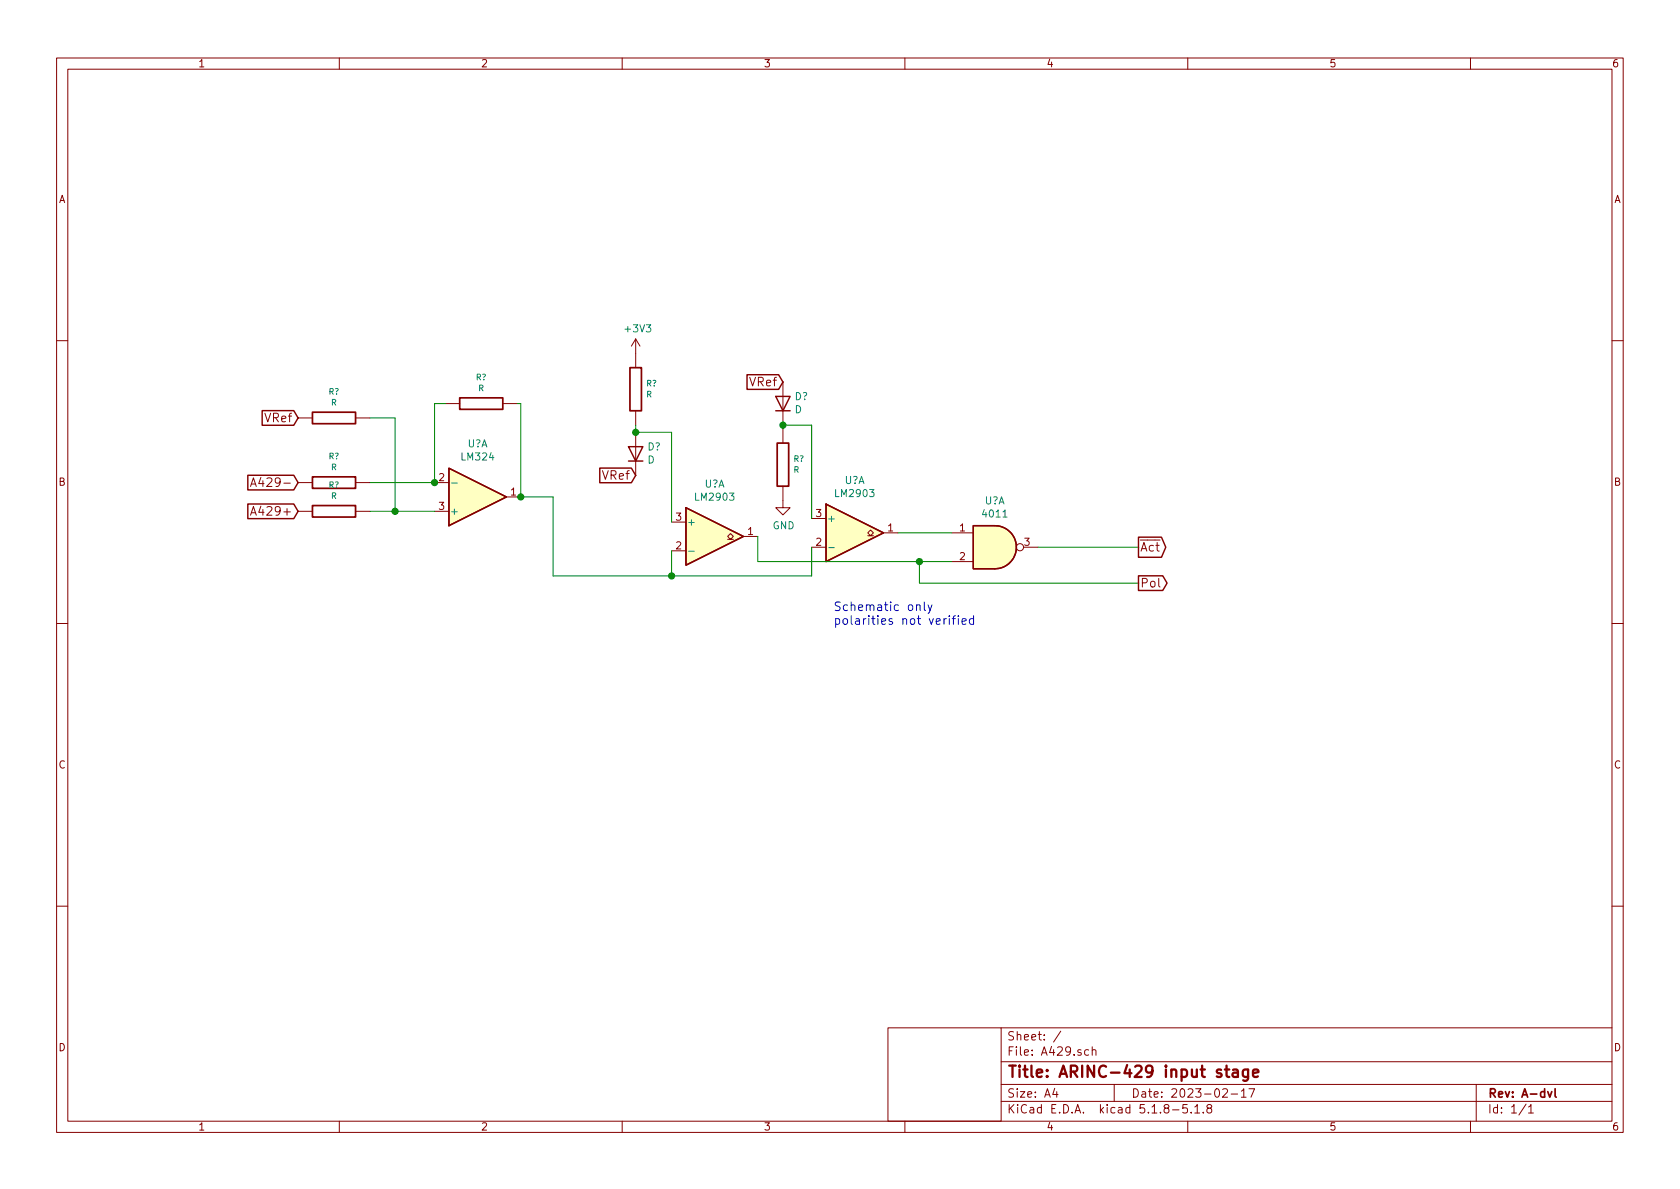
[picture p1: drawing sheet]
<svg xmlns="http://www.w3.org/2000/svg" width="297mm" height="210mm" viewBox="0 0 297 210" stroke-linecap="round" stroke-linejoin="round" font-family="sans-serif">
<g fill="none" stroke="#840000" stroke-width=".18">
<path d="M10 10.3h277v189.9h-277zM12 12.2h273v186.1h-273zM60 10.3v1.9M110 10.3v1.9M160 10.3v1.9M210 10.3v1.9M260 10.3v1.9M112.4 59.9l-.8 1.3M112.4 59.9v5.1M112.4 59.9l.8 1.3M10 60.2h2M52.7 73.9h2.5"/>
<path d="M62.9 73.9h2.5M78.7 71.4h2.6M88.9 71.4h2.5M112.4 72.6v2.6M112.4 76.4v7.7M138.4 67.6v7.6M138.4 75.8v2.6M285 60.2h2M44.3 86l.5-1.5 .5 1.5M44.3 91.1l.5-1.5 .5 1.5M44.4 85.6h.8M44.4 90.7h.8"/>
<path d="M52.7 85.3h2.5M52.7 90.4h2.5M62.9 85.3h2.5M62.9 90.4h2.5M76.8 85.3h2.6M76.8 90.4h2.6M89.5 87.9h2.6M118.7 97.4h2.6M118.7 92.3h2.6M128.7 95.4h.5l-.5-.5 .5-.5 .5 .5-.5 .5h.5M131.4 94.9h2.6M138.4 86v3.8h1.3l-1.3 1.3-1.2-1.3h1.2"/>
<path d="M143.5 96.8h2.5M143.5 91.7h2.5M153.4 94.7h.5l-.5-.5 .5-.5 .5 .5-.5 .5h.5M156.2 94.2h2.5M168.3 94.2h3.8M168.3 99.3h3.8M181 96.8h2.5M10 110.3h2M285 110.3h2M10 160.2h2M285 160.2h2M60 198.3v1.9"/>
<path d="M110 198.3v1.9M157 181.8h20v16.5h-20zM160 198.3v1.9M177 194.8h108M177 191.8h108M177 187.8h108M177 181.8h108M186.5 192.5l-.4 1h1M186.8 193v1M187.6 182.3l-1.3 2M192.5 185.7l-.5-.1-.2 .3v.6l.2 .1 .5-.1M193.1 185.7h.1a.37 .37 0 0 1 .6 .1v.8"/>
<path d="M193.1 185.1v1.5M197 191.8v3M207.3 196.3h1.2M209.9 195.3h-.7l-.1 .7 .2-.1 .5 .1 .2 .2-.1 .5-.2 .1-.6-.1M210 198.3v1.9M210.6 196.7v.1M211.3 195.8l.4-.5v1.5M211.3 196.8h.8M212.8 196.7v.1M213.7 196l-.3-.3 .1-.2 .2-.2 .4 .1 .1 .2v.2l-.7 .2a.48 .48 0 0 0 0 .7l.2 .1 .5-.1a.48 .48 0 0 0-.2-.7M216.2 192.7l.2-.2h.4l.2 .5-.9 1h.9M217.7 193.5h1.1"/>
<path d="M219.5 193l.4-.5v1.5M219.5 194h.8M220.8 192.5h1l-.6 1.5M260 198.3v1.9M261 191.8v6.5M269.8 195.2l-1.2 2M270.3 195.8l.4-.5v1.5M270.3 196.8h.8"/>
<circle cx="180.3" cy="96.8" r=".63"/>
</g>
<path d="M55.2 72.9h7.7v2h-7.7zM81.3 70.4h7.6v2h-7.6zM111.4 65h2v7.6h-2zM137.4 78.4h2v7.6h-2zM55.2 84.3h7.7v2.1h-7.7zM55.2 89.4h7.7v2h-7.7zM273.7 193l.3 1 .4-1M275 192.5v1.3l.2 .2" fill="none" stroke="#840000" stroke-width=".3"/>
<path d="M216.6 189.1h.7M216.9 188.4v1.8v.1l.4 .1M218 189.2h.8l.1 1.2M218.9 189.6l-.7 .1a.39 .39 0 0 0-.3 .4 .39 .39 0 0 0 .3 .3l.7-.1M220.7 189.1v1.6a.54 .54 0 0 1-.9 .3M220.7 189.2a.71 .71 0 0 0-.9 .1v1a.67 .67 0 0 0 .9 0M221.5 189.8l1-.2-.1-.4-.6-.1-.3 .3 .1 .9 .2 .1 .6-.1" fill="none" stroke="#840000" stroke-width=".41"/>
<g fill="none" stroke="#840000" stroke-width=".25">
<path d="M46.4 72.6h5.5l.8 1.3-.8 1.3h-5.5zM111.1 79h2.6l-1.3 2.5zM132.1 66.3h5.6l.7 1.3-.7 1.3h-5.6zM137.2 70.1h2.5l-1.3 2.5zM137.2 72.6h2.5M43.8 84h8.1l.8 1.3-.8 1.3h-8.1zM43.8 89.1h8.1l.8 1.3-.8 1.3h-8.1zM79.4 82.8l10.1 5.1-10.1 5.1zM106 82.8h5.6l.8 1.3-.8 1.3h-5.6zM111.1 81.5h2.6M121.3 89.8l10.1 5.1-10.1 5zM146 89.1l10.2 5.1-10.2 5.1z"/>
<path d="M172.1 93h3.8a3.8 3.8 0 0 1 3.8 3.8 3.8 3.8 0 0 1-3.8 3.8h-3.8zM201.3 95h4.1l.7 1.8-.7 1.7h-4.1zM201.3 101.8h4.3l.7 1.3-.7 1.3h-4.3z"/>
</g>
<g fill="#ffffc2" stroke="#ffffc2" stroke-width=".18">
<path d="M79.4 82.8l10.1 5.1-10.1 5.1z"/>
<path d="M146 89.1l10.2 5.1-10.2 5.1z"/>
<path d="M121.3 89.8l10.1 5.1-10.1 5z"/>
<path d="M175.9 93a3.8 3.8 0 0 1 3.8 3.8 3.8 3.8 0 0 1-3.8 3.8z"/>
<path d="M172.1 93h3.8v7.6h-3.8z"/>
</g>
<path d="M79.9 85.4h.9M121.8 97.5h1M146.5 96.8h1" fill="none" stroke="#008484" stroke-width=".18"/>
<path d="M65.4 73.9h4.4v16.5M78.7 71.4h-1.9v13.9h-11.4M91.4 71.4h.7v16.5h5.7v13.9h45.7v-5M112.4 75.2v1.2h6.3v15.9M138.4 75.8v-.6h5.1v16.5M65.4 90.4h11.4M118.7 97.4v4.4M134 94.9v4.4h34.3M158.7 94.2h9.6M162.6 99.3v3.8h38.7M183.5 96.8h17.8" fill="none" stroke="#008400" stroke-width=".18"/>
<g fill="none" stroke="#0000c2" stroke-width=".18">
<path d="M162.1 107.1l.2-.1h.3l.1 1M163.4 106.4v1.3l.3 .3M164.1 107l.3 1M164.8 107l-.5 1.3-.2 .2M167.8 108.9v.1M167.8 109.4v1M168.4 109.4h.5M168.9 108.9l-.3 .2v1.3M169.4 108.9v.1M169.4 109.4v1M170.1 109.9l.7-.2v-.2l-.5-.1-.2 .2 .1 .7h.6M172.1 109.5l-.4-.1-.2 .1v.8a.48 .48 0 0 0 .6 0"/>
<path d="M172.1 108.9v1.5"/>
</g>
<g fill="#008400" stroke="#008400" stroke-width=".25">
<circle cx="69.9" cy="90.4" r=".51"/>
<circle cx="118.7" cy="101.8" r=".51"/>
<circle cx="92.1" cy="87.9" r=".51"/>
<circle cx="138.4" cy="75.2" r=".51"/>
<circle cx="76.8" cy="85.3" r=".51"/>
<circle cx="112.4" cy="76.4" r=".51"/>
<circle cx="162.6" cy="99.3" r=".51"/>
</g>
<text font-size="2.8" fill="#840000" x="178" y="190.5">Title: ARINC-429 input stage</text>
<g font-size="2.1" fill="#840000">
<text x="132.7" y="68.3">VRef</text>
<text x="47" y="74.7">VRef</text>
<text x="46" y="86.1">A429-</text>
<text x="106.7" y="84.8">VRef</text>
<text x="45.5" y="91.2">A429+</text>
<text x="201.5" y="97.5">Act</text>
<text x="201.5" y="103.9">Pol</text>
<text x="178" y="184">Sheet: /</text>
<text x="178" y="186.7">File: A429.sch</text>
<text x="178" y="196.9">KiCad E.D.A. kicad 5.1.8-5.1.8</text>
<text x="178" y="194.1">Size: A4</text>
<text x="200" y="194.1">Date: 2023-02-17</text>
<text x="263" y="194.1">Rev: A-dvl</text>
<text x="263" y="196.9">Id: 1/1</text>
</g>
<g font-size="2.1" fill="#0000c2">
<text x="147.3" y="108">Schematic only</text>
<text x="147.3" y="110.5">polarities not verified</text>
</g>
<g font-size="1.8" fill="#840000">
<text x="35" y="11.9">1</text>
<text x="85" y="11.9">2</text>
<text x="135" y="11.9">3</text>
<text x="185" y="11.9">4</text>
<text x="235" y="11.9">5</text>
<text x="285" y="11.9">6</text>
<text x="10.4" y="35.9">A</text>
<text x="285.4" y="35.9">A</text>
<text x="10.4" y="85.9">B</text>
<text x="77.6" y="85.1">2</text>
<text x="90.3" y="87.6">1</text>
<text x="285.4" y="85.9">B</text>
<text x="77.6" y="90.2">3</text>
<text x="119.5" y="92.1">3</text>
<text x="132.2" y="94.6">1</text>
<text x="144.3" y="91.4">3</text>
<text x="157" y="94">1</text>
<text x="169.7" y="94">1</text>
<text x="119.5" y="97.1">2</text>
<text x="144.3" y="96.5">2</text>
<text x="169.7" y="99.1">2</text>
<text x="181.1" y="96.5">3</text>
<text x="10.4" y="135.9">C</text>
<text x="285.4" y="135.9">C</text>
<text x="10.4" y="185.9">D</text>
<text x="285.4" y="185.9">D</text>
<text x="35" y="199.9">1</text>
<text x="85" y="199.9">2</text>
<text x="135" y="199.9">3</text>
<text x="185" y="199.9">4</text>
<text x="235" y="199.9">5</text>
<text x="285" y="199.9">6</text>
</g>
<g font-size="1.8" fill="#008484">
<text x="110.7" y="58.8">+3V3</text>
<text x="140.5" y="70.8">D?</text>
<text x="140.5" y="73.1">D</text>
<text x="81.7" y="81.4">LM324</text>
<text x="82.7" y="79.1">U?A</text>
<text x="114.5" y="79.6">D?</text>
<text x="114.5" y="82">D</text>
<text x="123.1" y="88.5">LM2903</text>
<text x="124.6" y="86.2">U?A</text>
<text x="147.9" y="87.9">LM2903</text>
<text x="149.3" y="85.6">U?A</text>
<text x="174.1" y="89.2">U?A</text>
<text x="79.5" y="91.1">+</text>
<text x="121.4" y="93">+</text>
<text x="136.6" y="93.6">GND</text>
<text x="146.2" y="92.3">+</text>
<text x="173.9" y="91.5">4011</text>
</g>
<g font-size="1.4" fill="#008484">
<text x="58.1" y="69.8">R?</text>
<text x="58.5" y="71.7">R</text>
<text x="84.2" y="67.2">R?</text>
<text x="84.6" y="69.2">R</text>
<text x="114.3" y="68.3">R?</text>
<text x="114.3" y="70.3">R</text>
<text x="58.1" y="81.2">R?</text>
<text x="58.5" y="83.1">R</text>
<text x="140.3" y="81.7">R?</text>
<text x="140.3" y="83.6">R</text>
<text x="58.1" y="86.3">R?</text>
<text x="58.5" y="88.2">R</text>
</g>
</svg>
